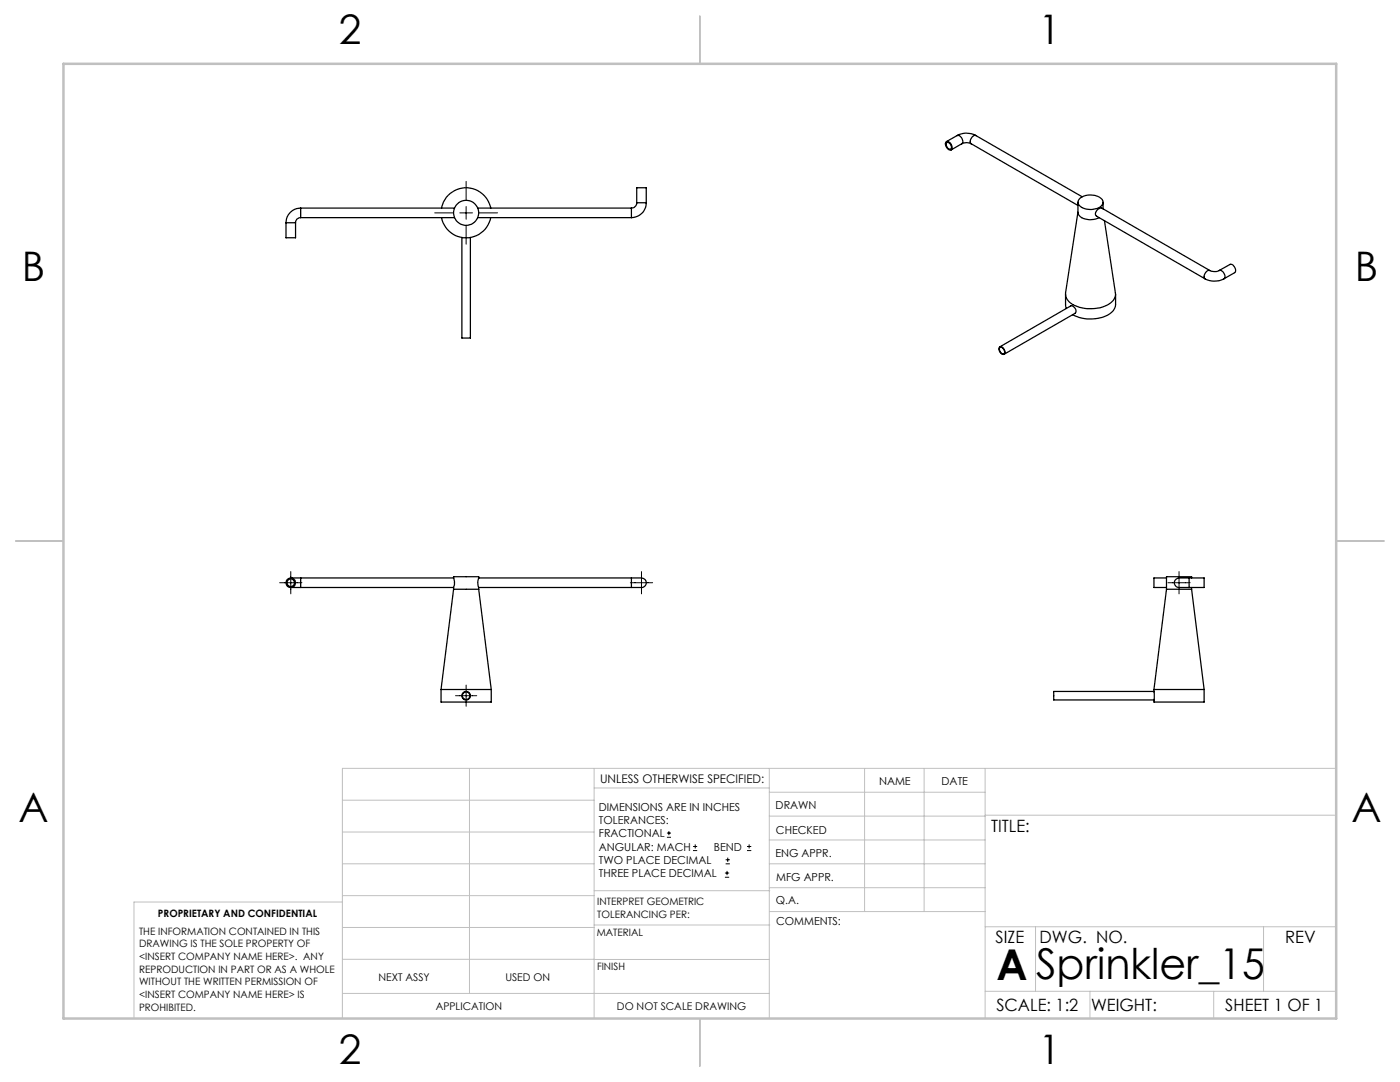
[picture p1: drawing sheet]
<svg xmlns="http://www.w3.org/2000/svg" width="279mm" height="216mm" viewBox="0 0 279 216" stroke-linecap="round" stroke-linejoin="round" font-family="sans-serif">
<g fill="none" stroke="#000" stroke-width=".2">
<path d="M93 36.2v3.7M86.7 42.5h3.8M91.8 42.5h2.5M93 41.2v2.5M93 45v3.7M95.6 42.5h3.7M55.8 116.3h4.5M58 114.1v4.4M125.8 116.3h4.4M128 114.1v4.4M233.1 116.3h4.4M235.3 114.1v4.4"/>
<path d="M90.9 138.8h4.2M93 136.7v4.2M133.1 167.1h.8M133.1 166.2h.8M133.5 165.8v.9M138.3 169.7h.8M138.3 168.9h.8M138.7 168.5v.8M144.7 175h.8M144.7 174.2h.8M144.8 172.4h.9M144.8 171.6h.9"/>
<path d="M145.1 173.8v.8M145.2 171.1v.9M149.1 169.7h.8M149.1 168.9h.8M149.5 168.5v.8"/>
</g>
<g fill="none" stroke="#c0c0c0" stroke-width=".2">
<path d="M68.3 159.7h50.3M93.7 153.3v44.9M118.6 153.3v49.9M118.6 157.2h34.9M153.5 153.3v49.9M153.5 158.1h43.1M172.5 153.3v28.6M184.4 153.3v28.6M196.6 153.3v49.9M266.7 153.3h-198.4v49.9M68.3 178.7h50.3M68.3 172.4h50.3"/>
<path d="M68.3 166h50.3M68.3 180h-41.6v23.2M118.6 177.7h35M153.5 167.6h43.1M153.5 162.8h43.1M153.5 172.4h43.1M153.5 177.1h43.1M196.6 162.7h70.1M68.3 198.2h85.2M68.3 191.4l85.2 .1M68.3 185.1h50.3M118.6 184.6h35"/>
<path d="M153.6 181.9h43M196.6 197.8h70.1M196.6 184.9h70.1M206.7 184.9v12.9M217.5 197.8v5.4M242.2 197.8v5.4M252.2 184.9v12.9"/>
</g>
<path d="M139.7 3.2v9.5M3.1 107.9h9.6M266.7 107.9h9.5M139.7 203.2v9.6" fill="none" stroke="#c0c0c0" stroke-width=".25"/>
<path d="M12.7 12.7h254v190.5h-254z" fill="none" stroke="#c0c0c0" stroke-width=".5"/>
<g fill="none" stroke="#000" stroke-width=".25">
<path d="M188.8 28.4a.97 .97 0 0 1 1.2 1.2 .52 .52 0 0 1-.5 .4 .52 .52 0 0 1-.5-.5l-.3-.8zM188.9 28.5a.79 .79 0 0 1 .8 .4 .79 .79 0 0 1 0 .8 .92 .92 0 0 1-.8-1.2zM191 27.1a3.8 3.8 0 0 1 3.8 0M191 27.1a1.07 1.07 0 0 1 .9 1.6M191 27.1l-2.1 1.2M191.9 28.7l.1-.1a2.13 2.13 0 0 1 1.8 .1M191.9 28.7l-2.1 1.2M193.8 28.7l21.3 12.3M194.8 27.1a1.08 1.08 0 0 0-1 1.6M194.8 27.1l21.2 12.2M215.5 39.6a3.5 3.5 0 0 1 4.5 .3 1.35 1.35 0 0 1-1.3 1.8 3 3 0 0 1-3.5-1.1v-.4zM57.1 44.5v2.9h1.9v-2.9"/>
<path d="M57.1 44.5h1.9M60 43.4a.97 .97 0 0 0-1 1.1M60 41.5a2.93 2.93 0 0 0-2.9 3M60 41.5v1.9M60 41.5h30.7M60 43.4h30.7M88.1 43.4a5 5 0 0 0 4.9 4 5 5 0 0 0 4.9-4M88.1 41.5a5 5 0 0 1 4.9-4 5 5 0 0 1 4.9 4M92.2 47.4v20.1h1.7v-20.1M95.3 41.5h30.7M95.4 43.4h30.6M126 41.5v1.9"/>
<path d="M127.1 40.5a1.09 1.09 0 0 1-1.1 1M127.1 40.5v-3h1.9v3M127.1 40.5h1.9M129 40.5a2.93 2.93 0 0 1-3 2.9M212.7 58.7v2.2l.1 .7M215.1 40.4v2a1.94 1.94 0 0 0 2.1 1.4h1.1l1.1-.4M215.1 42.3l-2.4 16.2a2.72 2.72 0 0 0 2.2 2.6 7.1 7.1 0 0 0 7.3-1.2l.4-1.1-2.2-14.8M220.1 40.4v1.3M222.6 58.7v2.1a3.4 3.4 0 0 1-3.1 2.6 7.5 7.5 0 0 1-5.4-.6M240.5 55.6a4 4 0 0 0 3.8 0M241.4 54l.4 .1a1.88 1.88 0 0 0 1.5-.1M241.4 54l-21.6-12.5a1.19 1.19 0 0 0-1.1 1.5l21.8 12.6"/>
<path d="M241.4 54a1.13 1.13 0 0 0-.9 1.6M243.3 54l2.2-1.2a1.1 1.1 0 0 1 .9 1.6l-2.1 1.2M243.3 54a1.1 1.1 0 0 1 1 1.6M199.4 69.3a.84 .84 0 0 1 .9 .2 .84 .84 0 0 1 .3 .8 .44 .44 0 0 1-.5 .5 .44 .44 0 0 1-.4-.4l-.3-.4zM199.5 69.2l14.2-8.2a.99 .99 0 0 1 .9 1.5l-14.2 8.2M199.6 69.3a.86 .86 0 0 1 .7 1.3 .88 .88 0 0 1-.7-1.3zM214.1 62.8h.1M58 117.2h2M58 115.3h2M60 115.3v1.9M60 115.3h30.5M60 117.2h30.5"/>
<path d="M90.5 117.6h5M90.5 117.2a3.3 3.3 0 0 0 0-2.1h5v.2a2.61 2.61 0 0 0 0 1.9M90.5 117.6l-2.5 20M90.5 117.2v.4M95.5 117.6l2.5 20M95.5 117.2v.4M95.5 115.3h30.5M95.5 117.2h30.5M126 115.3h1.6a1.03 1.03 0 0 1 1.4 1 1.03 1.03 0 0 1-1.4 .9h-1.6M126 115.3v1.9M232.8 117.6h5M232.8 115.3h-2.5v1.9h2.5"/>
<path d="M232.8 117.6l-2.5 20M237.3 115.3h-1.5a1.03 1.03 0 0 0-1.4 1 1.03 1.03 0 0 0 1.4 .9h1.5M237.3 115.3h3v1.9h-3M237.3 115.3v1.9M237.8 115.3v-.2h-5v2.5M237.8 117.6l2.5 20M237.8 117.2v.4M88 137.6h10M88 137.6v2.5h10v-2.5M230.3 137.6h10M230.3 137.6v2.1M230.3 138h-20v1.7h20"/>
<path d="M240.3 137.6v2.5h-10v-.4"/>
<circle cx="93" cy="42.5" r="2.5"/>
<circle cx="58" cy="116.3" r=".95"/>
<circle cx="58" cy="116.3" r=".74"/>
<circle cx="93" cy="138.8" r=".85"/>
<circle cx="93" cy="138.8" r=".74"/>
</g>
<g font-size="8.5">
<text x="198.9" y="195.5">A</text>
<text x="206.8" y="195.4">Sprinkler_15</text>
</g>
<g font-size="8.1">
<text x="67.6" y="8.9">2</text>
<text x="207.3" y="8.9">1</text>
<text x="4.4" y="56.1">B</text>
<text x="270.4" y="56.1">B</text>
<text x="3.7" y="164.1">A</text>
<text x="269.7" y="164.1">A</text>
<text x="67.6" y="212.4">2</text>
<text x="207.3" y="212.4">1</text>
</g>
<g font-size="3.4">
<text x="197.8" y="166">TITLE:</text>
<text x="198.7" y="188.1">SIZE</text>
<text x="207.5" y="188.1">DWG. NO.</text>
<text x="256.5" y="188.2">REV</text>
<text x="198.8" y="201.7">SCALE: 1:2</text>
<text x="217.7" y="201.8">WEIGHT:</text>
<text x="244.5" y="201.7">SHEET 1 OF 1</text>
</g>
<text font-size="2.4" x="119.8" y="156.2">UNLESS OTHERWISE SPECIFIED:</text>
<g font-size="2.2">
<text x="119.5" y="161.8">DIMENSIONS ARE IN INCHES</text>
<text x="154.8" y="161.4">DRAWN</text>
<text x="175.4" y="156.6">NAME</text>
<text x="187.9" y="156.7">DATE</text>
<text x="119.5" y="164.4">TOLERANCES:</text>
<text x="119.5" y="167.1">FRACTIONAL</text>
<text x="154.9" y="166.3">CHECKED</text>
<text x="119.5" y="169.7">ANGULAR: MACH</text>
<text x="119.5" y="172.4">TWO PLACE DECIMAL</text>
<text x="142.5" y="169.7">BEND</text>
<text x="154.8" y="171">ENG APPR.</text>
<text x="119.5" y="175">THREE PLACE DECIMAL</text>
<text x="154.9" y="175.7">MFG APPR.</text>
<text x="154.9" y="180.4">Q.A.</text>
<text x="154.9" y="184.6">COMMENTS:</text>
</g>
<g font-size="2.1">
<text x="75.5" y="195.7">NEXT ASSY</text>
<text x="100.9" y="195.7">USED ON</text>
<text x="86.9" y="201.5">APPLICATION</text>
<text x="123.1" y="201.6">DO NOT SCALE DRAWING</text>
</g>
<g font-size="2">
<text x="31.5" y="182.9">PROPRIETARY AND CONFIDENTIAL</text>
<text x="119.2" y="180.6">INTERPRET GEOMETRIC</text>
<text x="119.2" y="183.1">TOLERANCING PER:</text>
<text x="27.8" y="186.5">THE INFORMATION CONTAINED IN THIS</text>
<text x="27.8" y="189">DRAWING IS THE SOLE PROPERTY OF</text>
<text x="27.8" y="191.6">&lt;INSERT COMPANY NAME HERE&gt;. ANY</text>
<text x="119.1" y="186.7">MATERIAL</text>
<text x="27.8" y="194.1">REPRODUCTION IN PART OR AS A WHOLE</text>
<text x="27.8" y="196.6">WITHOUT THE WRITTEN PERMISSION OF</text>
<text x="119.1" y="193.5">FINISH</text>
<text x="27.8" y="199.1">&lt;INSERT COMPANY NAME HERE&gt; IS</text>
<text x="27.8" y="201.7">PROHIBITED.</text>
</g>
</svg>
